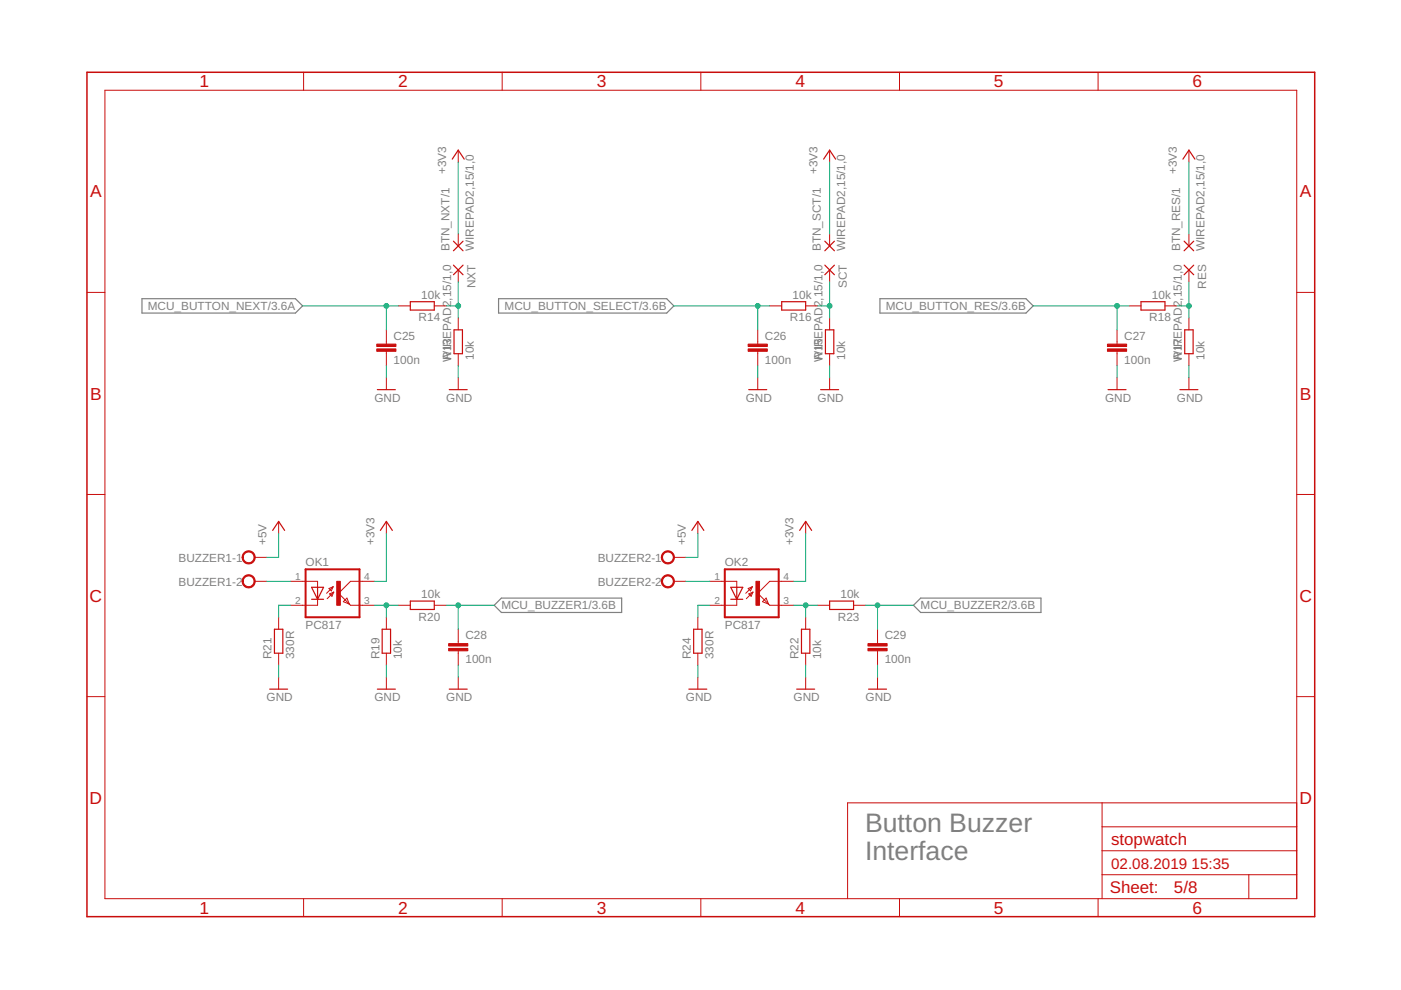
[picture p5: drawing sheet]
<svg xmlns="http://www.w3.org/2000/svg" width="297mm" height="210mm" viewBox="0 0 297 210" stroke-linecap="round" stroke-linejoin="round" font-family="sans-serif">
<path d="M30.1 63.3h32.5l1.6 1.6-1.6 1.5h-32.5zM105.7 63.3h35.7l1.5 1.6-1.5 1.5h-35.7zM186.6 63.3h30.9l1.6 1.6-1.6 1.5h-30.9zM104.8 128.3l1.5-1.5h25.5v3.1h-25.5zM195.2 126.8h25.5v3.1h-25.5l-1.5-1.6z" fill="none" stroke="#808080" stroke-width=".25"/>
<g fill="none" stroke="#c90d0c" stroke-width=".21">
<path d="M22.2 19.1h252.7v171.4h-252.7zM64.4 15.3v3.8M106.5 15.3v3.8M148.6 15.3v3.8M190.7 15.3v3.8M232.8 15.3v3.8M97.2 31.8v2.6M175.9 31.8v2.6M252.1 31.8v2.6M97.2 49.6v2.6M97.2 57.2v2.6M175.9 49.6v2.6"/>
<path d="M175.9 57.2v2.6M252.1 49.6v2.6M252.1 57.2v2.6M18.4 62h3.8M81.9 69.9v3.1M81.9 74.5v3M84.5 64.9h2.5M92.1 64.9h2.5M97.2 67.4v2.5M97.2 75v2.5M160.7 69.9v3.1M160.7 74.5v3"/>
<path d="M163.2 64.9h2.5M170.8 64.9h2.6M175.9 67.4v2.5M175.9 75v2.5M236.8 69.9v3.1M236.8 74.5v3M239.4 64.9h2.5M247 64.9h2.5M252.1 67.4v2.5M252.1 75v2.5M274.9 62h3.8M81.9 80.1v2.5"/>
<path d="M97.2 80.1v2.5M160.7 80.1v2.5M175.9 80.1v2.5M236.8 80.1v2.5M252.1 80.1v2.5M18.4 104.8h3.8M54 118.2h2.5M59.1 110.6v2.5M81.9 110.6v2.5M142.9 118.2h2.5M148 110.6v2.5M170.8 110.6v2.5"/>
<path d="M274.9 104.8h3.8M54 123.3h2.5M59.1 130.9v2.5M59.1 138.5v2.5M61.6 123.3h5.7v1.2M67.3 127.1v1.2h-5.7M69.7 124.8l.9-.4-.3 .9zM69.9 125.9l.9-.4-.4 .9zM70.6 124.4l-1.4 1.4M70.8 125.5l-1.4 1.4M73.6 126.8l.5 1.3-1.3-.5zM79.4 123.3h-5.1l-2.5 2.5 2.5 2.5h5.1"/>
<path d="M81.9 130.9v2.5M81.9 138.5v2.5M84.5 128.3h2.5M92.1 128.3h2.5M97.2 133.4v3.1M97.2 138v3M142.9 123.3h2.5M148 130.9v2.5M148 138.5v2.5M150.5 123.3h5.7v1.2M156.2 127.1v1.2h-5.7M158.6 124.8l.9-.4-.4 .9z"/>
<path d="M158.7 125.9l.9-.4-.3 .9zM159.5 124.4l-1.4 1.4M159.6 125.5l-1.4 1.4M162.4 126.8l.5 1.3-1.2-.5zM168.3 123.3h-5.1l-2.5 2.5 2.5 2.5h5.1M170.8 130.9v2.5M170.8 138.5v2.5M173.4 128.3h2.5M181 128.3h2.5M186.1 133.4v3.1M186.1 138v3M18.4 147.7h3.8"/>
<path d="M59.1 143.6v2.5M81.9 143.6v2.5M97.2 143.6v2.5M148 143.6v2.5M170.8 143.6v2.5M186.1 143.6v2.5M274.9 147.7h3.8M233.7 170.2v20.3M233.7 175.3h41.2M274.9 170.2h-95.2v20.3M64.4 190.5v3.9M106.5 190.5v3.9"/>
<path d="M148.6 190.5v3.9M190.7 190.5v3.9M232.8 190.5v3.9M233.7 185.5h41.2M233.7 180.4h41.2M264.8 185.5v5"/>
</g>
<path d="M18.4 15.3h260.3v179.1h-260.3z" fill="none" stroke="#c90d0c" stroke-width=".32"/>
<g fill="none" stroke="#c90d0c" stroke-width=".25">
<path d="M95.9 33.7l1.3-1.9 1.2 1.9M174.6 33.7l1.3-1.9 1.3 1.9M250.8 33.7l1.3-1.9 1.2 1.9M96.1 51.1l2.1 2.1M96.1 56.2l2.1 2.1M98.2 51.1l-2.1 2.1M98.2 56.2l-2.1 2.1M174.9 51.1l2 2.1M174.9 56.2l2 2.1M176.9 51.1l-2 2.1M176.9 56.2l-2 2.1M251.1 51.1l2 2.1"/>
<path d="M251.1 56.2l2 2.1M253.1 51.1l-2 2.1M253.1 56.2l-2 2.1M87 64h5.1v1.7h-5.1zM96.3 69.9h1.7v5.1h-1.7zM165.7 64h5.1v1.7h-5.1zM175 69.9h1.8v5.1h-1.8zM241.9 64h5.1v1.7h-5.1zM251.2 69.9h1.8v5.1h-1.8zM80 82.6h3.8M95.2 82.6h3.9M158.7 82.6h3.9"/>
<path d="M174 82.6h3.8M234.9 82.6h3.8M250.2 82.6h3.8M57.8 112.5l1.3-1.9 1.2 1.9M80.6 112.5l1.3-1.9 1.3 1.9M146.7 112.5l1.3-1.9 1.2 1.9M169.5 112.5l1.3-1.9 1.3 1.9M58.2 133.4h1.8v5.1h-1.8zM66.1 124.5h2.5l-1.3 2.6zM66.1 127.1h2.5M67.3 124.5v2.6M81 133.4h1.8v5.1h-1.8z"/>
<path d="M87 127.4h5.1v1.8h-5.1zM147.1 133.4h1.7v5.1h-1.7zM154.9 127.1h2.6M154.9 124.5h2.6l-1.3 2.6zM156.2 124.5v2.6M169.9 133.4h1.8v5.1h-1.8zM175.9 127.4h5.1v1.8h-5.1zM57.2 146.1h3.8M80 146.1h3.8M95.2 146.1h3.9M146 146.1h3.9M168.9 146.1h3.8"/>
<path d="M184.1 146.1h3.9"/>
</g>
<g fill="#c90d0c" stroke="#c90d0c" stroke-width=".21">
<path d="M79.9 74h4v.5h-4z"/>
<path d="M79.9 73h4v.5h-4z"/>
<path d="M158.6 74h4.1v.5h-4.1z"/>
<path d="M158.6 73h4.1v.5h-4.1z"/>
<path d="M234.8 74h4.1v.5h-4.1z"/>
<path d="M234.8 73h4.1v.5h-4.1z"/>
<path d="M71.4 123.3h.8v5h-.8z"/>
<path d="M95.1 137.5h4.1v.5h-4.1z"/>
<path d="M95.1 136.5h4.1v.5h-4.1z"/>
<path d="M160.3 123.3h.7v5h-.7z"/>
<path d="M184 137.5h4.1v.5h-4.1z"/>
<path d="M184 136.5h4.1v.5h-4.1z"/>
</g>
<path d="M64.8 120.7h11.4v10.2h-11.4zM153.7 120.7h11.4v10.2h-11.4z" fill="none" stroke="#c90d0c" stroke-width=".42"/>
<g fill="#c90d0c" stroke="#c90d0c" stroke-width=".21">
<path d="M51.7 117.2a1.39 1.39 0 0 1 2.2 .3 1.39 1.39 0 0 1-.8 2 1.39 1.39 0 0 1-1.8-1.3h.3a1.14 1.14 0 0 1 1.7-1 1.14 1.14 0 0 1 .1 1.9 1.14 1.14 0 0 1-1.8-.7v-.2h-.3z" fill-rule="evenodd"/>
<path d="M51.7 122.3a1.39 1.39 0 0 1 2.2 .2 1.39 1.39 0 0 1-.8 2.1 1.39 1.39 0 0 1-1.8-1.3h.3a1.14 1.14 0 0 1 1.7-1 1.14 1.14 0 0 1 .1 1.9 1.14 1.14 0 0 1-1.8-.7v-.2h-.3z" fill-rule="evenodd"/>
<path d="M140.6 117.2a1.39 1.39 0 0 1 2.2 .3 1.39 1.39 0 0 1-.8 2 1.39 1.39 0 0 1-1.8-1.3h.3a1.15 1.15 0 0 1 1.6-1.1 1.15 1.15 0 0 1 .3 1.9 1.15 1.15 0 0 1-1.9-.6v-.2h-.3z" fill-rule="evenodd"/>
<path d="M140.6 122.3a1.39 1.39 0 0 1 2.2 .2 1.39 1.39 0 0 1-.8 2.1 1.39 1.39 0 0 1-1.8-1.3h.3a1.15 1.15 0 0 1 1.6-1.1 1.15 1.15 0 0 1 .3 1.9 1.15 1.15 0 0 1-1.9-.6v-.2h-.3z" fill-rule="evenodd"/>
</g>
<g fill="none" stroke="#0dab76" stroke-width=".21">
<path d="M97.2 34.4v15.2M175.9 34.4v15.2M252.1 34.4v15.2M97.2 59.8v7.6M175.9 59.8v7.6M252.1 59.8v7.6M64.2 64.9h20.3M81.9 64.9v5M81.9 77.5v2.6M94.6 64.9h2.6M97.2 77.5v2.6M142.9 64.9h20.3"/>
<path d="M160.7 64.9v5M160.7 77.5v2.6M173.4 64.9h2.5M175.9 77.5v2.6M219.1 64.9h20.3M236.8 64.9v5M236.8 77.5v2.6M249.5 64.9h2.6M252.1 77.5v2.6M59.1 113.1v5.1h-2.6M81.9 113.1v10.2h-2.5M148 113.1v5.1h-2.6"/>
<path d="M170.8 113.1v10.2h-2.5M56.5 123.3h5.1M61.6 128.3h-2.5v2.6M79.4 128.3h5.1M81.9 128.3v2.6M94.6 128.3h10.2M97.2 128.3v5.1M145.4 123.3h5.1M150.5 128.3h-2.5v2.6M168.3 128.3h5.1M170.8 128.3v2.6M183.5 128.3h10.2"/>
<path d="M186.1 128.3v5.1M59.1 141v2.6M81.9 141v2.6M97.2 141v2.6M148 141v2.6M170.8 141v2.6M186.1 141v2.6"/>
</g>
<g fill="#0dab76" stroke="#0dab76" stroke-width=".21">
<circle cx="97.2" cy="64.9" r=".51"/>
<circle cx="81.9" cy="64.9" r=".51"/>
<circle cx="175.9" cy="64.9" r=".51"/>
<circle cx="160.7" cy="64.9" r=".51"/>
<circle cx="252.1" cy="64.9" r=".51"/>
<circle cx="236.8" cy="64.9" r=".51"/>
<circle cx="81.9" cy="128.3" r=".51"/>
<circle cx="97.2" cy="128.3" r=".51"/>
<circle cx="170.8" cy="128.3" r=".51"/>
<circle cx="186.1" cy="128.3" r=".51"/>
</g>
<g font-size="5.7" fill="#808080">
<text x="183.4" y="176.4">Button Buzzer</text>
<text x="183.4" y="182.3">Interface</text>
</g>
<g font-size="3.7" fill="#c90d0c">
<text x="42.3" y="18.5">1</text>
<text x="84.4" y="18.5">2</text>
<text x="126.5" y="18.5">3</text>
<text x="168.6" y="18.5">4</text>
<text x="210.7" y="18.5">5</text>
<text x="252.9" y="18.5">6</text>
<text x="19.1" y="41.9">A</text>
<text x="275.6" y="41.9">A</text>
<text x="19.1" y="84.7">B</text>
<text x="275.6" y="84.7">B</text>
<text x="19" y="127.6">C</text>
<text x="275.5" y="127.6">C</text>
<text x="19" y="170.4">D</text>
<text x="275.5" y="170.4">D</text>
<text x="42.3" y="193.7">1</text>
<text x="84.4" y="193.7">2</text>
<text x="126.5" y="193.7">3</text>
<text x="168.6" y="193.7">4</text>
<text x="210.7" y="193.7">5</text>
<text x="252.9" y="193.7">6</text>
</g>
<g font-size="3.6" fill="#c90d0c">
<text x="235.6" y="179.1">stopwatch</text>
<text x="235.3" y="189.4">Sheet:</text>
<text x="248.9" y="189.3">5/8</text>
</g>
<g font-size="3.2" fill="#c90d0c">
<text x="235.6" y="184.2">02.08.2019</text>
<text x="252.6" y="184.2">15:35</text>
</g>
<g font-size="2.5" fill="#808080">
<text x="94.6" y="36.9" transform="rotate(-90 94.6 36.9)">+3V3</text>
<text x="173.3" y="36.9" transform="rotate(-90 173.3 36.9)">+3V3</text>
<text x="249.5" y="36.9" transform="rotate(-90 249.5 36.9)">+3V3</text>
<text x="95.3" y="53.3" transform="rotate(-90 95.3 53.3)">BTN_NXT/1</text>
<text x="100.5" y="53.3" transform="rotate(-90 100.5 53.3)">WIREPAD2,15/1,0</text>
<text x="174" y="53.3" transform="rotate(-90 174 53.3)">BTN_SCT/1</text>
<text x="179.2" y="53.3" transform="rotate(-90 179.2 53.3)">WIREPAD2,15/1,0</text>
<text x="250.2" y="53.3" transform="rotate(-90 250.2 53.3)">BTN_RES/1</text>
<text x="255.4" y="53.3" transform="rotate(-90 255.4 53.3)">WIREPAD2,15/1,0</text>
<text x="31.3" y="65.7">MCU_BUTTON_NEXT/3.6A</text>
<text x="89.3" y="63.3">10k</text>
<text x="100.8" y="61.1" transform="rotate(-90 100.8 61.1)">NXT</text>
<text x="107" y="65.7">MCU_BUTTON_SELECT/3.6B</text>
<text x="168" y="63.3">10k</text>
<text x="179.5" y="61.1" transform="rotate(-90 179.5 61.1)">SCT</text>
<text x="187.8" y="65.7">MCU_BUTTON_RES/3.6B</text>
<text x="244.2" y="63.3">10k</text>
<text x="255.7" y="61.2" transform="rotate(-90 255.7 61.2)">RES</text>
<text x="88.8" y="68.1">R14</text>
<text x="167.5" y="68.1">R16</text>
<text x="243.7" y="68.1">R18</text>
<text x="83.4" y="77.2">100n</text>
<text x="83.4" y="72.1">C25</text>
<text x="95.6" y="76.7" transform="rotate(-90 95.6 76.7)">WIREPAD2,15/1,0</text>
<text x="95.7" y="76.3" transform="rotate(-90 95.7 76.3)">R13</text>
<text x="100.5" y="76.3" transform="rotate(-90 100.5 76.3)">10k</text>
<text x="162.2" y="77.2">100n</text>
<text x="162.2" y="72.1">C26</text>
<text x="174.4" y="76.7" transform="rotate(-90 174.4 76.7)">WIREPAD2,15/1,0</text>
<text x="174.4" y="76.3" transform="rotate(-90 174.4 76.3)">R15</text>
<text x="179.2" y="76.3" transform="rotate(-90 179.2 76.3)">10k</text>
<text x="238.4" y="77.2">100n</text>
<text x="238.4" y="72.1">C27</text>
<text x="250.6" y="76.7" transform="rotate(-90 250.6 76.7)">WIREPAD2,15/1,0</text>
<text x="250.6" y="76.3" transform="rotate(-90 250.6 76.3)">R17</text>
<text x="255.4" y="76.3" transform="rotate(-90 255.4 76.3)">10k</text>
<text x="79.4" y="85.2">GND</text>
<text x="94.6" y="85.2">GND</text>
<text x="158.1" y="85.2">GND</text>
<text x="173.3" y="85.2">GND</text>
<text x="234.3" y="85.2">GND</text>
<text x="249.5" y="85.2">GND</text>
<text x="37.8" y="119.1">BUZZER1-1</text>
<text x="56.5" y="115.6" transform="rotate(-90 56.5 115.6)">+5V</text>
<text x="79.4" y="115.6" transform="rotate(-90 79.4 115.6)">+3V3</text>
<text x="126.7" y="119.1">BUZZER2-1</text>
<text x="145.4" y="115.6" transform="rotate(-90 145.4 115.6)">+5V</text>
<text x="168.3" y="115.6" transform="rotate(-90 168.3 115.6)">+3V3</text>
<text x="37.8" y="124.1">BUZZER1-2</text>
<text x="64.8" y="120.1">OK1</text>
<text x="126.7" y="124.1">BUZZER2-2</text>
<text x="153.7" y="120.1">OK2</text>
<text x="88.8" y="131.6">R20</text>
<text x="89.3" y="126.8">10k</text>
<text x="106.3" y="129.2">MCU_BUZZER1/3.6B</text>
<text x="177.6" y="131.6">R23</text>
<text x="178.2" y="126.8">10k</text>
<text x="195.2" y="129.2">MCU_BUZZER2/3.6B</text>
<text x="64.8" y="133.4">PC817</text>
<text x="98.7" y="135.6">C28</text>
<text x="153.7" y="133.4">PC817</text>
<text x="187.6" y="135.6">C29</text>
<text x="57.6" y="139.8" transform="rotate(-90 57.6 139.8)">R21</text>
<text x="62.4" y="139.8" transform="rotate(-90 62.4 139.8)">330R</text>
<text x="80.4" y="139.8" transform="rotate(-90 80.4 139.8)">R19</text>
<text x="85.2" y="139.8" transform="rotate(-90 85.2 139.8)">10k</text>
<text x="98.7" y="140.6">100n</text>
<text x="146.5" y="139.8" transform="rotate(-90 146.5 139.8)">R24</text>
<text x="151.3" y="139.8" transform="rotate(-90 151.3 139.8)">330R</text>
<text x="169.3" y="139.8" transform="rotate(-90 169.3 139.8)">R22</text>
<text x="174.1" y="139.8" transform="rotate(-90 174.1 139.8)">10k</text>
<text x="187.6" y="140.6">100n</text>
<text x="56.5" y="148.6">GND</text>
<text x="79.4" y="148.6">GND</text>
<text x="94.6" y="148.6">GND</text>
<text x="145.4" y="148.6">GND</text>
<text x="168.3" y="148.6">GND</text>
<text x="183.5" y="148.6">GND</text>
</g>
<g font-size="2.1" fill="#808080">
<text x="62.6" y="122.9">1</text>
<text x="77.2" y="122.9">4</text>
<text x="151.5" y="122.9">1</text>
<text x="166.1" y="122.9">4</text>
<text x="62.6" y="128">2</text>
<text x="77.2" y="128">3</text>
<text x="151.5" y="128">2</text>
<text x="166.1" y="128">3</text>
</g>
</svg>
